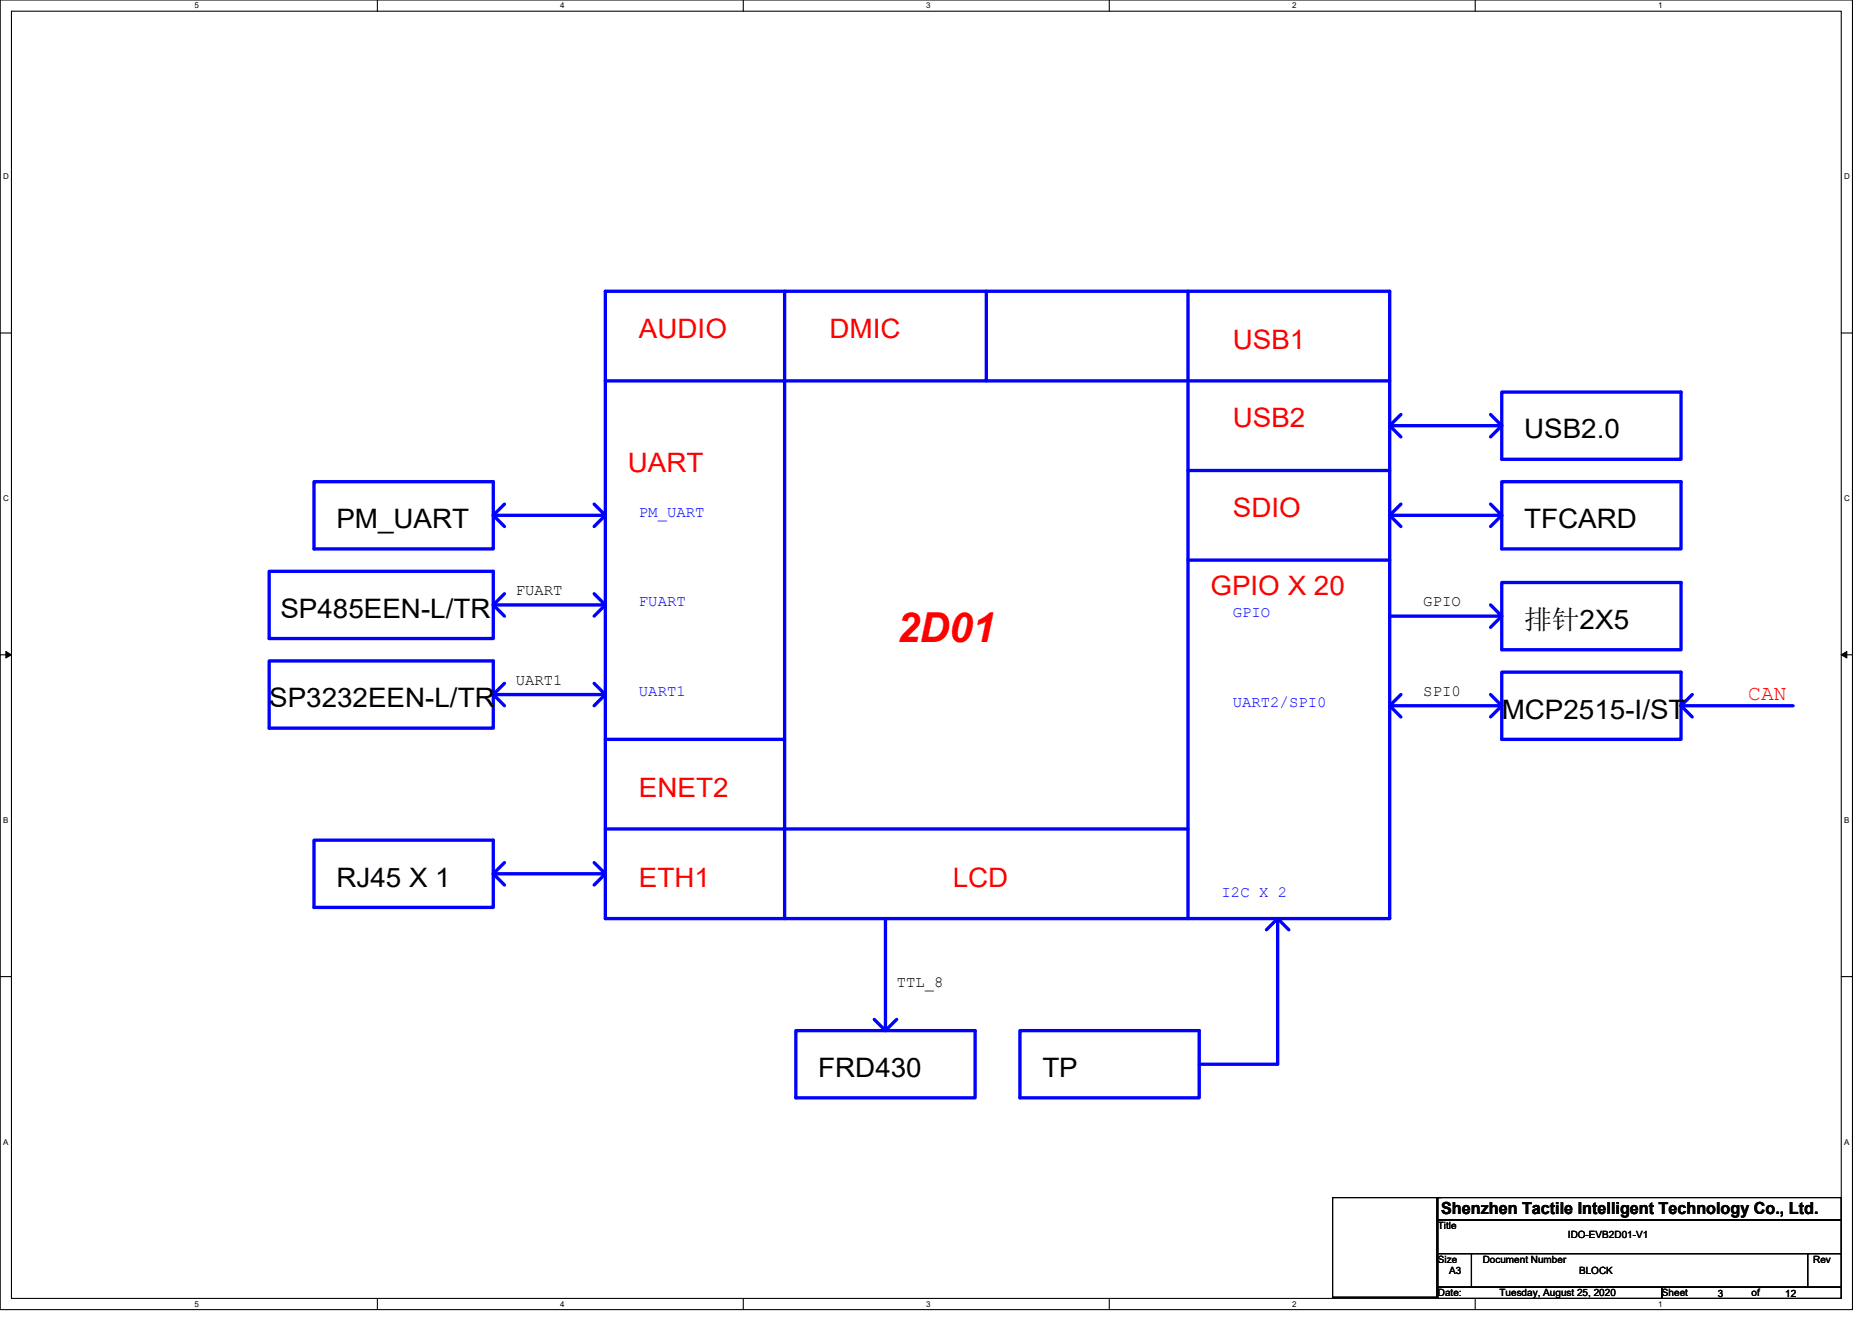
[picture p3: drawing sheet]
<svg xmlns="http://www.w3.org/2000/svg" width="297mm" height="210mm" viewBox="0 0 297 210" stroke-linecap="round" stroke-linejoin="round" font-family="sans-serif">
<path d="M0 0h293.9v207.9h-293.9zM1.8 1.8h290.4v204.3h-290.4z" fill="none" stroke="#000" stroke-width=".17"/>
<g fill="#fff">
<path d="M30.8 .2h.7v1.4h-.7z"/>
<path d="M30.8 206.3h.7v1.4h-.7z"/>
</g>
<path d="M59.9 0v1.8M59.9 206.1v1.8" fill="none" stroke="#000" stroke-width=".17"/>
<g fill="#fff">
<path d="M88.9 .2h.7v1.4h-.7z"/>
<path d="M88.9 206.3h.7v1.4h-.7z"/>
</g>
<path d="M117.9 0v1.8M117.9 206.1v1.8" fill="none" stroke="#000" stroke-width=".17"/>
<g fill="#fff">
<path d="M147 .2h.7v1.4h-.7z"/>
<path d="M147 206.3h.7v1.4h-.7z"/>
</g>
<path d="M176 0v1.8M176 206.1v1.8" fill="none" stroke="#000" stroke-width=".17"/>
<g fill="#fff">
<path d="M205 .2h.7v1.4h-.7z"/>
<path d="M205 206.3h.7v1.4h-.7z"/>
</g>
<path d="M234.1 0v1.8M234.1 206.1v1.8" fill="none" stroke="#000" stroke-width=".17"/>
<g fill="#fff">
<path d="M263.1 .2h.7v1.4h-.7z"/>
<path d="M263.1 206.3h.7v1.4h-.7z"/>
<path d="M.5 27.3h.9v1.4h-.9z"/>
<path d="M292.6 27.3h.9v1.4h-.9z"/>
<path d="M.5 78.4h.9v1.4h-.9z"/>
<path d="M292.6 78.4h.9v1.4h-.9z"/>
</g>
<path d="M0 52.9h1.8M292.2 52.9h1.7" fill="none" stroke="#000" stroke-width=".17"/>
<g fill="#fff">
<path d="M.5 129.5h.8v1.4h-.8z"/>
<path d="M292.6 129.5h.9v1.4h-.9z"/>
</g>
<path d="M0 103.9h1.8M292.2 103.9h1.7" fill="none" stroke="#000" stroke-width=".17"/>
<path d="M.9 103.4l.9 .5-.9 .5zM292.2 103.9l.8-.5v1z" fill="#000" stroke="#000" stroke-width=".16"/>
<g fill="#fff">
<path d="M.5 180.5h.8v1.4h-.8z"/>
<path d="M292.6 180.5h.9v1.4h-.9z"/>
</g>
<path d="M0 155h1.8M292.2 155h1.7M211.5 190.1h16.5v15.8h-16.5zM228.2 190.1h64v3.5h-64zM228.2 193.6h64v5.4h-64zM228.2 199h5.3v5.3h-5.3zM228.2 190.1h.5M233.5 199h53.3v5.3h-53.3zM286.8 199h5.4v5.3h-5.4zM228.2 204.3h35.5v1.8h-35.5zM263.7 204.3h28.5v1.8h-28.5z" fill="none" stroke="#000" stroke-width=".17"/>
<g fill="none" stroke="#00f" stroke-width=".53">
<path d="M96.1 46.2h124.4v99.6h-124.4zM124.5 46.2v99.6M156.5 46.2v14.3M188.5 46.2v99.6M49.8 76.5h28.5v10.6h-28.5zM96.1 60.5h124.4M188.5 74.7h32M220.5 67.6l1.8 1.7M222.3 65.8l-1.8 1.8M236.5 65.8l1.8 1.8h-17.8M238.3 76.5h28.4v10.6h-28.4zM238.3 67.6l-1.8 1.7"/>
<path d="M238.3 62.2h28.4v10.7h-28.4zM42.7 90.7h35.6v10.6h-35.6zM78.3 96l1.7 1.8M78.3 81.8l1.7 1.8M80 94.2l-1.7 1.8M80 80l-1.7 1.8M94.3 94.2l1.8 1.8h-17.8M94.3 80l1.8 1.8h-17.8M96.1 96l-1.8 1.8M96.1 81.8l-1.8 1.8M188.5 88.9h32M220.5 81.8l1.8 1.8"/>
<path d="M222.3 80l-1.8 1.8M236.5 80l1.8 1.8h-17.8M236.5 96l1.8 1.8h-17.8M238.3 81.8l-1.8 1.8M238.3 92.5h28.4v10.6h-28.4zM238.3 97.8l-1.8 1.8M42.7 104.9h35.6v10.7h-35.6zM78.3 110.2l1.7 1.8M80 108.5l-1.7 1.7M94.3 108.5l1.8 1.7h-17.8M96.1 117.3h28.4M96.1 110.2l-1.8 1.8"/>
<path d="M220.5 112l1.8 1.8M222.3 110.2l-1.8 1.8M236.5 110.2l1.8 1.8h-17.8M238.3 106.7h28.4v10.6h-28.4zM238.3 112l-1.8 1.8M266.7 112l1.8 1.8M266.7 112h17.8M268.5 110.2l-1.8 1.8M49.8 133.3h28.5v10.7h-28.5zM78.3 138.7l1.7 1.8M78.3 138.7h17.8M80 136.9l-1.7 1.8"/>
<path d="M94.3 136.9l1.8 1.8M96.1 131.6h92.4M96.1 138.7l-1.8 1.8M140.5 145.8v17.8M201 147.6l1.7-1.8 1.8 1.8M202.7 145.8v23.1h-12.4M126.3 163.6h28.4v10.6h-28.4zM138.7 161.8l1.8 1.8 1.8-1.8M161.8 163.6h28.5v10.6h-28.5z"/>
</g>
<text font-size="6.6" fill="#f00" x="142.3" y="102">2D01</text>
<g font-size="4.3" fill="#f00">
<text x="101.4" y="53.6">AUDIO</text>
<text x="131.6" y="53.6">DMIC</text>
<text x="195.6" y="55.4">USB1</text>
<text x="195.6" y="67.8">USB2</text>
<text x="99.6" y="74.9">UART</text>
<text x="195.6" y="82">SDIO</text>
<text x="192.1" y="94.5">GPIO X 20</text>
<text x="101.4" y="126.5">ENET2</text>
<text x="101.4" y="140.7">ETH1</text>
<text x="151.2" y="140.7">LCD</text>
</g>
<g font-size="4.3">
<text x="241.8" y="69.6">USB2.0</text>
<text x="53.4" y="83.8">PM_UART</text>
<text x="241.8" y="83.8">TFCARD</text>
<text x="44.5" y="98">SP485EEN-L/TR</text>
<text x="241.8" y="99.8">排针2X5</text>
<text x="42.7" y="112.3">SP3232EEN-L/TR</text>
<text x="238.3" y="114">MCP2515-I/ST</text>
<text x="53.4" y="140.7">RJ45 X 1</text>
<text x="129.8" y="170.9">FRD430</text>
<text x="165.4" y="170.9">TP</text>
</g>
<text font-size="3.4" fill="#f00" x="277.4" y="111.1">CAN</text>
<text font-size="2.6" x="228.7" y="192.7">Shenzhen Tactile Intelligent Technology Co., Ltd.</text>
<g font-size="2.5" fill="#00f">
<text x="101.4" y="82">PM_UART</text>
<text x="101.4" y="96.2">FUART</text>
<text x="195.6" y="98">GPIO</text>
<text x="101.4" y="110.4">UART1</text>
<text x="195.6" y="112.2">UART2/SPI0</text>
<text x="193.8" y="142.4">I2C X 2</text>
</g>
<g font-size="2.5">
<text x="81.8" y="94.4">FUART</text>
<text x="225.8" y="96.2">GPIO</text>
<text x="81.8" y="108.6">UART1</text>
<text x="225.8" y="110.4">SPI0</text>
<text x="142.3" y="156.7">TTL_8</text>
</g>
<g font-size="1.6">
<text x="228.2" y="195.1">Title</text>
<text x="248.8" y="196.5">IDO-EVB2D01-V1</text>
<text x="228.2" y="200.4">Size</text>
<text x="229.9" y="202.2">A3</text>
<text x="235.3" y="200.4">Document Number</text>
<text x="250.6" y="202.2">BLOCK</text>
<text x="287.7" y="200.4">Rev</text>
<text x="228.2" y="205.7">Date:</text>
<text x="237.9" y="205.7">Tuesday, August 25, 2020</text>
<text x="263.7" y="205.7">Sheet</text>
<text x="272.6" y="205.9">3</text>
<text x="277.9" y="205.7">of</text>
<text x="283.3" y="205.9">12</text>
</g>
<g font-size="1.3">
<text x="30.8" y="1.3">5</text>
<text x="88.9" y="1.3">4</text>
<text x="147" y="1.3">3</text>
<text x="205" y="1.3">2</text>
<text x="263.1" y="1.3">1</text>
<text x=".5" y="28.4">D</text>
<text x="292.6" y="28.4">D</text>
<text x=".5" y="79.5">C</text>
<text x="292.6" y="79.5">C</text>
<text x=".5" y="130.6">B</text>
<text x="292.6" y="130.6">B</text>
<text x=".5" y="181.7">A</text>
<text x="292.6" y="181.7">A</text>
<text x="30.8" y="207.4">5</text>
<text x="88.9" y="207.4">4</text>
<text x="147" y="207.4">3</text>
<text x="205" y="207.4">2</text>
<text x="263.1" y="207.4">1</text>
</g>
</svg>
